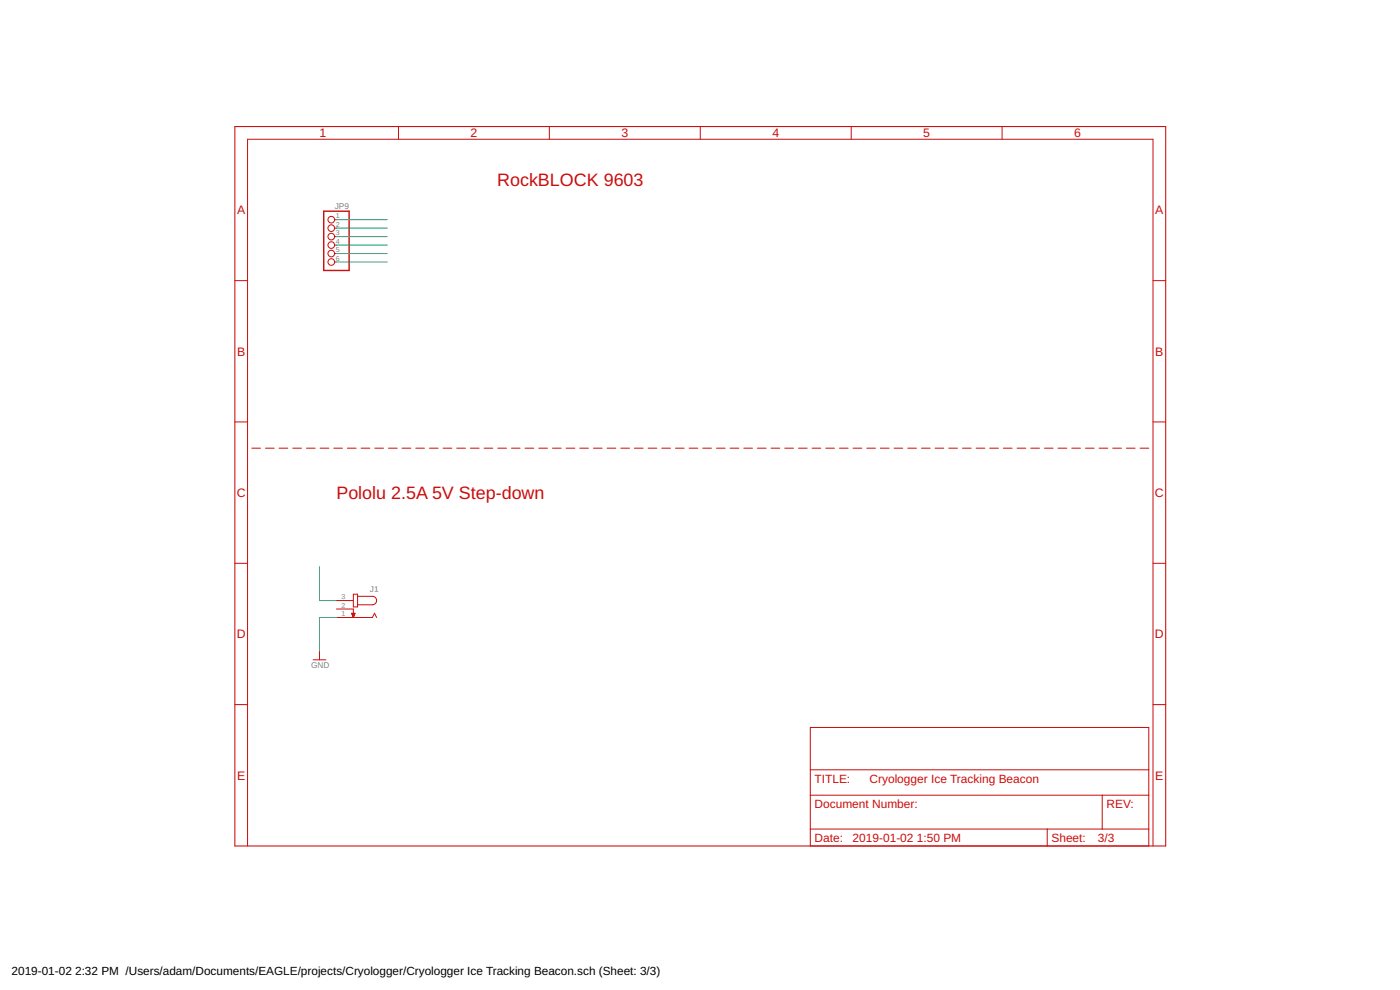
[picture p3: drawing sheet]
<svg xmlns="http://www.w3.org/2000/svg" width="420mm" height="297mm" viewBox="0 0 420 297" stroke-linecap="round" stroke-linejoin="round" font-family="sans-serif">
<g fill="none" stroke="#c90d0c" stroke-width=".3">
<path d="M119.6 38v3.8M164.9 38v3.8M210.2 38v3.8M255.5 38v3.8M300.7 38v3.8M100.4 65.9h.6M100.4 68.5h.6M100.4 71h.6M100.4 73.5h.6M100.4 76.1h.6M100.4 78.6h.6M70.5 84.2h3.8"/>
<path d="M346 84.2h3.8M70.5 126.6h3.8M75.6 134.5h2.6M79.7 134.5h2.6M83.8 134.5h2.6M87.9 134.5h2.6M92 134.5h2.6M96.1 134.5h2.6M100.2 134.5h2.6M104.3 134.5h2.6M108.4 134.5h2.6M112.5 134.5h2.6"/>
<path d="M116.6 134.5h2.6M120.7 134.5h2.6M124.8 134.5h2.6M128.9 134.5h2.6M133 134.5h2.6M137.1 134.5h2.6M141.2 134.5h2.6M145.3 134.5h2.6M149.4 134.5h2.6M153.5 134.5h2.6M157.6 134.5h2.6M161.7 134.5h2.6"/>
<path d="M165.8 134.5h2.6M169.9 134.5h2.6M174 134.5h2.6M178.1 134.5h2.6M182.2 134.5h2.6M186.3 134.5h2.6M190.4 134.5h2.6M194.5 134.5h2.6M198.6 134.5h2.6M202.7 134.5h2.6M206.8 134.5h2.6M210.9 134.5h2.6"/>
<path d="M215 134.5h2.6M219.1 134.5h2.6M223.2 134.5h2.6M227.3 134.5h2.6M231.4 134.5h2.6M235.5 134.5h2.6M239.6 134.5h2.6M243.7 134.5h2.6M247.8 134.5h2.6M251.9 134.5h2.6M256 134.5h2.6M260.1 134.5h2.6"/>
<path d="M264.2 134.5h2.6M268.3 134.5h2.6M272.4 134.5h2.6M276.5 134.5h2.6M280.6 134.5h2.6M284.7 134.5h2.6M288.8 134.5h2.6M292.9 134.5h2.7M297 134.5h2.6M301.1 134.5h2.6M305.2 134.5h2.6M309.4 134.5h2.6"/>
<path d="M313.5 134.5h2.5M317.5 134.5h2.6M321.6 134.5h2.7M325.8 134.5h2.6M329.9 134.5h2.6M333.9 134.5h2.6M338.1 134.5h2.6M342.2 134.5h2.6M346 126.6h3.8M70.5 169h3.8M106 178.3h1.3v3.8h-1.3zM107.3 178.9h4.5a1.27 1.27 0 0 1 1.2 1.3 1.27 1.27 0 0 1-1.2 1.3h-4.5"/>
<path d="M346 169h3.8M94 198h3.8M95.9 195.4v2.6M101 182.7h5v2.6M101 185.3h10.8l.6-1.3 .6 1.3M101 180.2h5M105.5 184h1.1l-.6 1.3zM105.6 184.1h.9M105.6 184.2h.8M105.7 184.4h.7M105.7 184.5h.7M105.8 184.6h.5"/>
<path d="M105.8 184.7h.5M105.9 184.8h.3M105.9 185h.3M106 185.1h.1M106 185.2h.1M70.5 211.4h3.8M243.2 218.3h101.6v35.5h-101.6zM346 211.4h3.8M243.2 238.6h101.6M243.2 231h101.6M330.8 238.6v10.2M74.3 253.8v-212h271.7v212"/>
<path d="M243.2 248.8h101.6M314.3 248.8v5"/>
<circle cx="99.4" cy="78.6" r=".99"/>
<circle cx="99.4" cy="73.5" r=".99"/>
<circle cx="99.4" cy="76.1" r=".99"/>
<circle cx="99.4" cy="65.9" r=".99"/>
<circle cx="99.4" cy="68.5" r=".99"/>
<circle cx="99.4" cy="71" r=".99"/>
</g>
<path d="M70.5 38h279.3v215.8h-279.3z" fill="none" stroke="#c90d0c" stroke-width=".32"/>
<path d="M97.2 63.4h7.6v17.8h-7.6z" fill="none" stroke="#c90d0c" stroke-width=".42"/>
<path d="M101 65.9h15.2M101 68.5h15.2M101 71h15.2M101 73.5h15.2M101 76.1h15.2M101 78.6h15.2M95.9 170v10.2h5.1M101 185.3h-5.1v10.1" fill="none" stroke="#0dab76" stroke-width=".3"/>
<g font-size="5.4" fill="#c90d0c">
<text x="149.2" y="55.8">RockBLOCK 9603</text>
<text x="101" y="149.7">Pololu 2.5A 5V Step-down</text>
</g>
<g font-size="3.7" fill="#c90d0c">
<text x="95.9" y="41.2">1</text>
<text x="141.2" y="41.2">2</text>
<text x="186.5" y="41.2">3</text>
<text x="231.8" y="41.2">4</text>
<text x="277.1" y="41.2">5</text>
<text x="322.4" y="41.2">6</text>
<text x="71.2" y="64.3">A</text>
<text x="346.7" y="64.3">A</text>
<text x="71.2" y="106.7">B</text>
<text x="346.7" y="106.7">B</text>
<text x="71.1" y="149.1">C</text>
<text x="346.6" y="149.1">C</text>
<text x="71.1" y="191.5">D</text>
<text x="346.6" y="191.5">D</text>
<text x="71.2" y="233.9">E</text>
<text x="346.7" y="233.9">E</text>
</g>
<g font-size="3.6" fill="#c90d0c">
<text x="244.4" y="234.8">TITLE:</text>
<text x="261" y="234.8">Cryologger Ice Tracking Beacon</text>
<text x="244.4" y="242.4">Document Number:</text>
<text x="332.1" y="242.4">REV:</text>
<text x="244.4" y="252.6">Date:</text>
<text x="255.9" y="252.6">2019-01-02</text>
<text x="275.2" y="252.6">1:50 PM</text>
<text x="315.6" y="252.6">Sheet:</text>
<text x="329.5" y="252.6">3/3</text>
</g>
<g font-size="3.5">
<text x="3.5" y="292.5">2019-01-02</text>
<text x="22.6" y="292.5">2:32 PM /Users/adam/Documents/EAGLE/projects/Cryologger/Cryologger Ice Tracking Beacon.sch (Sheet: 3/3)</text>
</g>
<g font-size="2.5" fill="#808080">
<text x="100.5" y="62.7">JP9</text>
<text x="111" y="177.6">J1</text>
<text x="93.3" y="200.5">GND</text>
</g>
<g font-size="2.1" fill="#808080">
<text x="100.8" y="65.6">1</text>
<text x="100.8" y="68.1">2</text>
<text x="100.8" y="70.6">3</text>
<text x="100.8" y="73.2">4</text>
<text x="100.8" y="75.7">5</text>
<text x="100.8" y="78.3">6</text>
<text x="102.5" y="179.8">3</text>
<text x="102.5" y="182.4">2</text>
<text x="102.5" y="184.9">1</text>
</g>
</svg>
